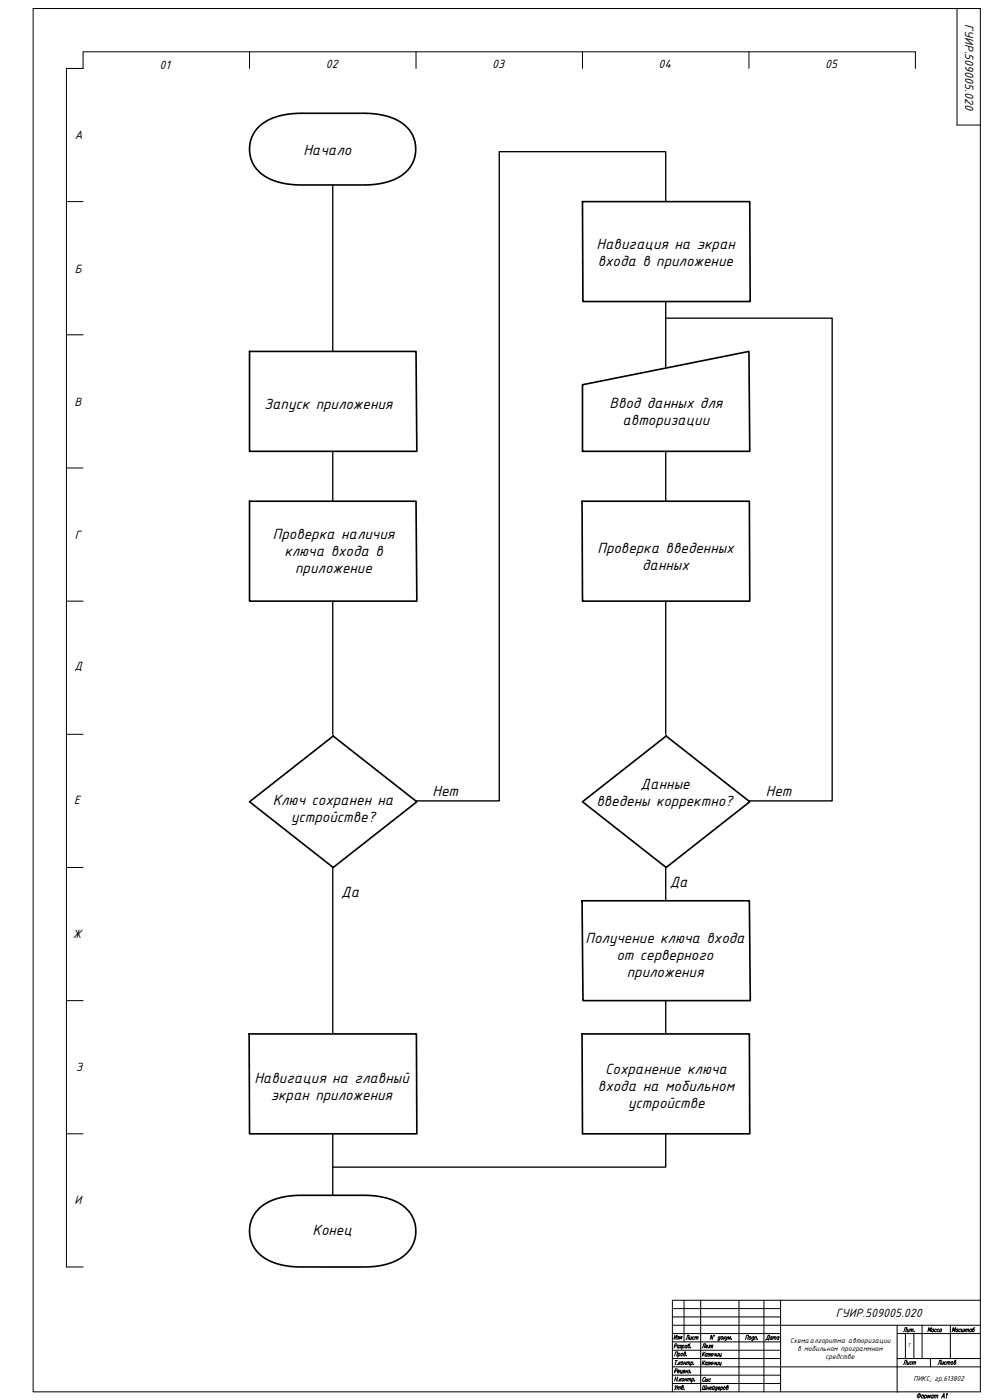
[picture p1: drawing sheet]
<svg xmlns="http://www.w3.org/2000/svg" width="594mm" height="841mm" viewBox="0 0 594 841" stroke-linecap="round" stroke-linejoin="round" font-family="sans-serif">
<g fill="none" stroke="#000" stroke-width=".6">
<path d="M20 5h569v831h-569zM575 5v70h14M411 781v25M421 781v55M444 781v55M459 781v55M469 781v55M469 796h120M539 796v40M554 796v20M571 796v20M589 781h-185v55"/>
<path d="M539 801h50M539 816h50M559 816v5M469 821h120"/>
</g>
<path d="M404 816h65M404 811h65M544 801v15M549 801v15M404 821h65M404 831h65M404 826h65" fill="none" stroke="#000" stroke-width=".6"/>
<!-- layer: 0 -->
<g fill="none" stroke="#000" stroke-width=".6">
<path d="M150 31v10M250 31v10M350 31v10M450 31v10M550 41v-10h-500v10h-10v720h10M40 121h10M40 201h10M40 281h10M40 361h10M40 441h10M40 521h10M40 601h10"/>
<path d="M40 681h10M404 791h65M404 786h65M404 796h65M404 806h65M404 801h65M539 836h.1"/>
</g>
<g fill="none" stroke="#000" stroke-width=".6">
<path d="M561 799l-1-1v1v1h1M561 798l-1 2M563 799l-1-1a.9 .9 0 0 0-1 1 .9 .9 0 0 0 1 1M564 799l-1-1a.9 .9 0 0 0 0 1 .9 .9 0 0 0 0 1h1M566 799l-1-1-1 1 1 1M566 798l-1 2M575 799v-1l-1 1v1h1M575 798v2M577 799v-1a.9 .9 0 0 0-1 1 .9 .9 0 0 0 0 1h1M578 798l-1 2h1M579 798l-1 2h1M580 798l-1 2"/>
<path d="M580 799h1v1M580 798v2M581 799h1v1M584 799l-1-1-1 1 1 1M584 798l-1 2M586 798h-2v2a.7 .7 0 0 0 1-1h-1M405 802v3l2-3-1 3M407 803h1l-1 1M407 804h.1M408 805v-2l1 1 1-1-1 2M412 805l1-3h1l-1 3M414 803v2l1-1"/>
<path d="M415 803v2M417 803a.8 .8 0 0 0-1 1 .8 .8 0 0 0 1 1v-1M418 803v2M418 803l-1 2M418 803h1v2M422 810l1-3h1l-1 3M422 817v3M422 812v3M423 818v2M423 813v2M424 817l-2 2M424 812l-2 2"/>
<path d="M424 809h1v-1a.7 .7 0 0 0-1 1 .7 .7 0 0 0 1 1v-1M425 819l-1-1v1v1h1M425 813h-1v1v1l1-1M425 818l-1 2M425 813v2M425 810l1-2h1l-1 2M425 818h1l-1 1M425 813h1v1M426 819v1h-1M426 814v1h-1M427 819l1-1-1 2v-1M427 814l1-1v2h-1v-1"/>
<path d="M427 818l-1 2M427 813l-1 2M427 809v1M428 809h-1l1-1v2M428 802v3l-1-3v3M429 818v1h1M429 802v1zM429 813v1h1M430 818l-1 2M430 813v2M431 818l-1 2 1-1M431 813l-1 2 1-1"/>
<path d="M432 818l-1 2M432 813l-1 2M432 818v2l1-1M432 813v2l1-1M433 803h-1a.7 .7 0 0 0-1 1 .7 .7 0 0 0 1 1v-1M433 803l-1 2h-1M433 818v2M433 813v2M433 803h1a.8 .8 0 0 1 0 1 .8 .8 0 0 1-1 0zM435 803v2M435 804l1 1M436 803l-1 1"/>
<path d="M436 803v2l1-2M436 805h-1M437 805l1-2v1l1-1v2M439 804h.1M460 805h2M460 805l1-3h1v3M464 803h-1v1v1v-1M464 803l-1 2M464 803h1v2M465 803l-1 2M465 803h1v2M468 803h-1v1v1l1-1"/>
<path d="M468 803v2M543 820l1-3h1l-1 3M545 818v2l1-1M546 818v2M548 818h-1a.8 .8 0 0 0 0 1 .8 .8 0 0 0 0 1l1-1M548 818h1v2M548 818v2M549 818h1v2M557 800l1-2v1l1-1v2M563 820l1-3h1v3M566 818v2l1-1M567 818l-1 2"/>
<path d="M569 818h-1a.8 .8 0 0 0-1 1 .8 .8 0 0 0 1 1v-1M569 818h1v2M569 818v2M570 818h1l-1 2M572 818a.8 .8 0 0 1 0 1 .8 .8 0 0 1-1 0zM572 800l1-2v1l1-1-1 2M574 818a.7 .7 0 0 1 0 1 .7 .7 0 0 1-1 0v-2h1l-1 1M423 832l-1 3h2v-3M423 832v3M424 828h-1l-1 1a.7 .7 0 0 0 0 1 .7 .7 0 0 0 1-1M424 829h1l-1 1M424 828v2"/>
<path d="M425 834h1M425 833l-1 2M425 828v2M426 833l-1 2M426 834h1v-1a.7 .7 0 0 0-1 1 .7 .7 0 0 0 1 1v-1M427 829l-1-1a.8 .8 0 0 0 0 1 .8 .8 0 0 0 0 1h1M428 833v2l1-1M428 833h1M429 833v2M431 833a.7 .7 0 0 0-1 1 .7 .7 0 0 0 0 1v-1M431 833l-1 2-1 1M431 834h1v-1a.7 .7 0 0 0-1 1 .7 .7 0 0 0 1 1v-1"/>
<path d="M433 833h1a.7 .7 0 0 1 0 1 .7 .7 0 0 1-1 0M433 833v3M435 833a.7 .7 0 0 1 1 1 .7 .7 0 0 1-1 0zM437 833a.7 .7 0 0 1 0 1 .7 .7 0 0 1-1 0l1-1v-1l-1 1"/>
</g>
<!-- layer: 0 -->
<path d="M181 68a36 36 0 0 0-27 10 20 20 0 0 0 12 31l6 1 7 1h39a36 36 0 0 0 27-9 20 20 0 0 0-11-32l-6-1-10-1M181 718a36 36 0 0 0-27 10 20 20 0 0 0 12 31l6 1 6 1h40a36 36 0 0 0 27-9 20 20 0 0 0-11-32l-6-1-10-1" fill="none" stroke="#fff" stroke-width=".99"/>
<path d="M156 76a38 38 0 0 1 25-8h37a36 36 0 0 1 27 10 19 19 0 0 1-10 31l-6 1-7 1h-41a36 36 0 0 1-27-9 19 19 0 0 1 2-26zM350 121h100l1 60h-101zM150 211h100v60h-100zM350 231l100-20v60h-100zM150 301h100v60h-100zM350 301h100v60h-100zM150 482l50-40 50 40-50 39zM350 482l50-40 50 40-50 39zM350 541h100l1 60h-101zM150 621h100v60h-100zM350 621h100v60h-100zM155 727a37 37 0 0 1 26-9h37a36 36 0 0 1 27 10 20 20 0 0 1-11 31l-6 1-7 1h-40a36 36 0 0 1-27-9 19 19 0 0 1 1-25z" fill="none" stroke="#000" stroke-width=".99"/>
<g fill="none" stroke="#000" stroke-width=".8">
<path d="M200 111v100M400 121v-30h-100v390h-50M400 191h100v290h-50M400 181v40M200 271v30M400 271v30M200 361v80M400 361v80M200 521v100M400 521v20M400 601v20M200 681v37"/>
<path d="M400 681v20h-200"/>
</g>
<g font-size="9.6">
<text x="182" y="93">Начало</text>
<text x="358" y="149">Навигация на экран</text>
<text x="359" y="160">входа в приложение</text>
<text x="159" y="246">Запуск приложения</text>
<text x="366" y="245">Ввод данных для</text>
<text x="374" y="255">авторизации</text>
<text x="164" y="324">Проверка наличия</text>
<text x="171" y="334">ключа входа в</text>
<text x="359" y="332">Проверка введенных</text>
<text x="177" y="344">приложение</text>
<text x="386" y="343">данных</text>
<text x="260" y="478">Нет</text>
<text x="385" y="474">Данные</text>
<text x="460" y="478">Нет</text>
<text x="164" y="483">Ключ сохранен на</text>
<text x="358" y="484">введены корректно?</text>
<text x="175" y="494">устройстве?</text>
<text x="402" y="533">Да</text>
<text x="205" y="539">Да</text>
<text x="352" y="566">Получение ключа входа</text>
<text x="370" y="577">от серверного</text>
<text x="377" y="587">приложения</text>
<text x="364" y="645">Сохранение ключа</text>
<text x="153" y="651">Навигация на главный</text>
<text x="359" y="656">входа на мобильном</text>
<text x="163" y="661">экран приложения</text>
<text x="377" y="666">устройстве</text>
<text x="188" y="742">Конец</text>
</g>
<g font-size="7.8">
<text x="580" y="14" transform="rotate(90 580 14)">ГУИР.509005.020</text>
<text x="96" y="41">01</text>
<text x="196" y="41">02</text>
<text x="296" y="41">03</text>
<text x="396" y="41">04</text>
<text x="496" y="41">05</text>
<text x="45" y="84">А</text>
<text x="45" y="164">Б</text>
<text x="45" y="244">В</text>
<text x="45" y="324">Г</text>
<text x="45" y="403">Д</text>
<text x="45" y="483">Е</text>
<text x="44" y="563">Ж</text>
<text x="45" y="643">З</text>
<text x="45" y="723">И</text>
<text x="502" y="791">ГУИР.509005.020</text>
</g>
<g font-size="7.1">
<text x="447" y="807">.</text>
<text x="404" y="822">. .</text>
<text x="404" y="832">. .</text>
</g>
<g font-size="6.6">
<text x="404" y="812">.</text>
<text x="404" y="817">.</text>
<text x="550" y="841">1</text>
</g>
<text font-size="6.2" x="404" y="826">.</text>
<g font-size="5.7">
<text x="542" y="801">.</text>
<text x="404" y="836">.</text>
</g>
<g font-size="4.7">
<text x="475" y="807">Схемаалгоритма авторизации</text>
<text x="479" y="812">в мобильном программном</text>
<text x="496" y="817">средстве</text>
<text x="549" y="830">ПИКС, гр.613802</text>
</g>
<text font-size="3.3" x="545" y="809">Т</text>
</svg>
